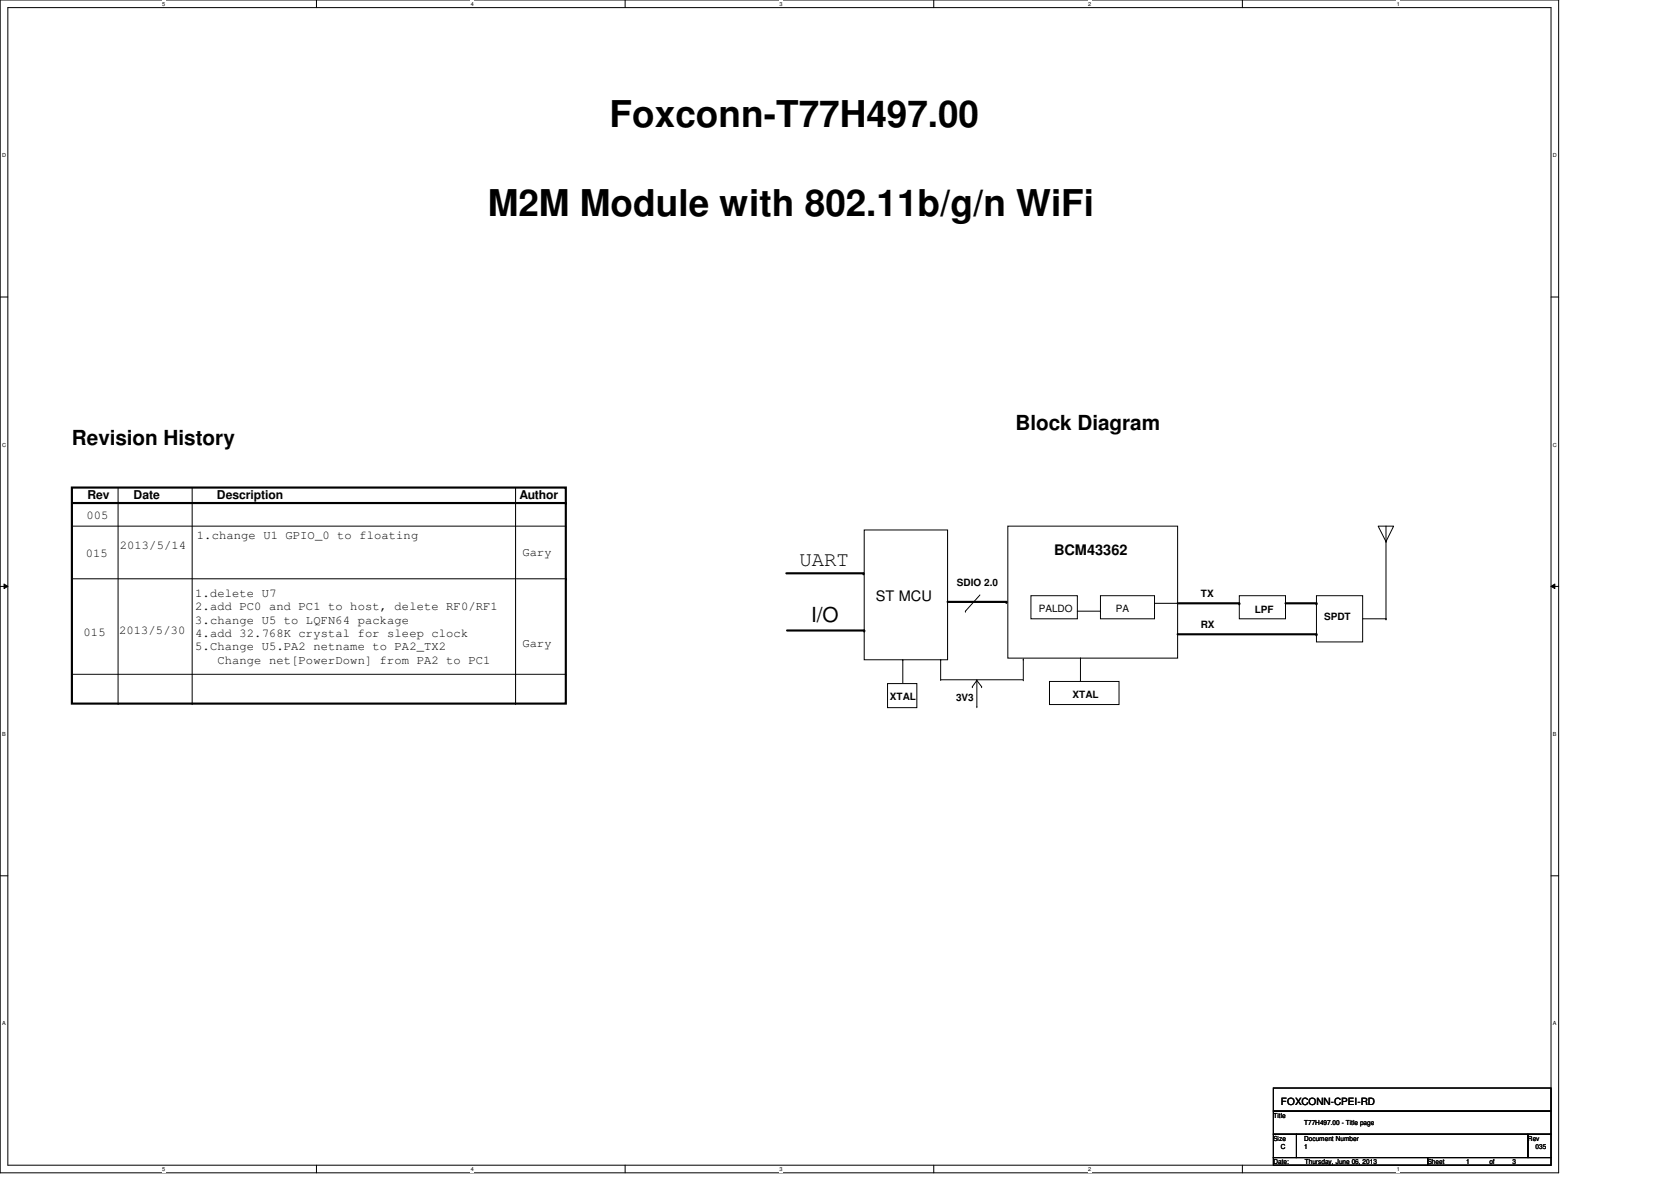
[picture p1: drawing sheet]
<svg xmlns="http://www.w3.org/2000/svg" width="297mm" height="210mm" viewBox="0 0 297 210" stroke-linecap="round" stroke-linejoin="round" font-family="sans-serif">
<path d="M0 0h277.1v208.4h-277.1zM1.4 1.4h274.3v205.7h-274.3z" fill="none" stroke="#000" stroke-width=".18"/>
<g fill="#fff">
<path d="M28.8 .1h.6v1.1h-.6z"/>
<path d="M28.8 207.2h.6v1.1h-.6z"/>
</g>
<path d="M56.3 0v1.4M56.3 207.1v1.3" fill="none" stroke="#000" stroke-width=".18"/>
<g fill="#fff">
<path d="M83.7 .1h.5v1.1h-.5z"/>
<path d="M83.7 207.2h.5v1.1h-.5z"/>
</g>
<path d="M111.1 0v1.4M111.1 207.1v1.3" fill="none" stroke="#000" stroke-width=".18"/>
<g fill="#fff">
<path d="M138.6 .1h.5v1.1h-.5z"/>
<path d="M138.6 207.2h.5v1.1h-.5z"/>
</g>
<path d="M166 0v1.4M166 207.1v1.3" fill="none" stroke="#000" stroke-width=".18"/>
<g fill="#fff">
<path d="M193.4 .1h.6v1.1h-.6z"/>
<path d="M193.4 207.2h.6v1.1h-.6z"/>
</g>
<path d="M220.8 0v1.4M220.8 207.1v1.3" fill="none" stroke="#000" stroke-width=".18"/>
<g fill="#fff">
<path d="M248.3 .1h.5v1.1h-.5z"/>
<path d="M248.3 207.2h.5v1.1h-.5z"/>
<path d="M.4 27.1h.7v1.1h-.7z"/>
<path d="M276.1 27.1h.7v1.1h-.7z"/>
<path d="M.4 78.5h.7v1.1h-.7z"/>
<path d="M276.1 78.5h.7v1.1h-.7z"/>
</g>
<path d="M0 52.8h1.4M275.7 52.8h1.4" fill="none" stroke="#000" stroke-width=".18"/>
<g fill="#fff">
<path d="M.4 129.9h.6v1.1h-.6z"/>
<path d="M276.1 129.9h.6v1.1h-.6z"/>
</g>
<path d="M0 104.2h1.4M.7 103.8l.7 .4-.7 .4zM275.7 104.2l.7-.4v.8zM275.7 104.2h1.4" fill="none" stroke="#000" stroke-width=".18"/>
<path d="M.7 103.8l.7 .4-.7 .4zM275.7 104.2l.7-.4v.8z" fill="#000"/>
<g fill="#fff">
<path d="M.4 181.4h.6v1.1h-.6z"/>
<path d="M276.1 181.4h.6v1.1h-.6z"/>
</g>
<g fill="none" stroke="#000" stroke-width=".18">
<path d="M12.8 93.5h87.8M21 86.7v38.4M34.2 86.7v38.4M91.6 86.7v38.4M100.6 93.5h.1M153.6 94.2h14.8v23.1h-14.8zM179.2 93.5h30.1v23.5h-30.1zM245 93.5h2.7l-1.3 2.8zM246.4 96.3h.1M246.4 93.5v16.5M12.8 119.8h87.8M12.9 102.9h87.8"/>
<path d="M100.6 119.8h.1M100.7 102.9h.1M160.5 117.3h.1M160.5 117.3v4.1M167.2 117.3h.1M167.2 117.3v3.6M171.6 108.6h.1M174.2 105.7l-2.6 2.9M181.9 117.1h.1M181.9 117.1v3.6M183.3 105.9h8.2v4.1h-8.2zM191.5 108.6h4.1"/>
<path d="M192.1 117h.1M192.1 117v4.1M195.6 105.9h9.6v4.1h-9.6zM195.6 108.6h.1M205.2 107.2h.1M205.2 107.2h4.1M220.3 105.9h8.2v4.1h-8.2zM234 105.9h8.2v8.2h-8.2zM242.2 110h4.2M246.4 110h.1M21 125.1h.1M34.2 125.1h.1"/>
<path d="M91.6 125.1h.1M157.8 121.5h5.2v4.3h-5.2zM167.2 120.8h14.7M172.8 122h.1M172.8 122l.8-1.1 .9 1.1M173.6 125.6h.1M173.6 120.8v4.8M174.5 122h.1M181.9 120.8h.1M186.6 121.1h12.3v4.1h-12.3zM0 155.7h1.4M275.7 155.7h1.4"/>
<path d="M226.4 193.4h49.3v4.1h-49.3zM226.4 197.5h49.3v4.1h-49.3zM226.4 201.6h4.1v4.1h-4.1zM226.4 205.7h27.4v1.4h-27.4zM230.5 201.6h41.1v4.1h-41.1zM253.8 205.7h21.9v1.4h-21.9zM271.6 201.6h4.1v4.1h-4.1z"/>
</g>
<path d="M12.8 86.7h87.8v38.4h-87.8zM12.8 89.4h87.8M139.8 101.9h13.7M139.9 112.1h13.7M168.4 107h10.5M209.3 107.2h11M209.3 112.7h24.7M228.5 107.2h5.5" fill="none" stroke="#000" stroke-width=".38"/>
<g fill="#000">
<circle cx="100.6" cy="89.4" r=".19"/>
<circle cx="153.5" cy="101.9" r=".19"/>
<circle cx="153.6" cy="112.1" r=".19"/>
<circle cx="178.9" cy="107" r=".19"/>
<circle cx="220.3" cy="107.2" r=".19"/>
<circle cx="234" cy="107.2" r=".19"/>
<circle cx="234" cy="112.7" r=".19"/>
</g>
<g font-size="6.6">
<text x="108.4" y="22.5">Foxconn-T77H497.00</text>
<text x="86.7" y="38.4">M2M Module with 802.11b/g/n WiFi</text>
</g>
<g font-size="3.7">
<text x="180.5" y="76.4">Block Diagram</text>
<text x="12.8" y="79.1">Revision History</text>
<text x="142.1" y="100.6">UART</text>
<text x="144.2" y="110.5">I/O</text>
</g>
<g font-size="2.6">
<text x="187.4" y="98.7">BCM43362</text>
<text x="155.7" y="106.8">ST MCU</text>
</g>
<g font-size="2.2">
<text x="15.5" y="88.7">Rev</text>
<text x="23.7" y="88.7">Date</text>
<text x="38.6" y="88.7">Description</text>
<text x="92.3" y="88.7">Author</text>
<text x="15.4" y="92.3">005</text>
<text x="35" y="95.7">1.change U1 GPIO_0 to floating</text>
<text x="15.2" y="99">015</text>
<text x="21.3" y="97.5">2013/5/14</text>
<text x="92.9" y="98.9">Gary</text>
<text x="34.7" y="106.1">1.delete U7</text>
<text x="14.9" y="113">015</text>
<text x="21.2" y="112.7">2013/5/30</text>
<text x="34.7" y="108.5">2.add PC0 and PC1 to host, delete RF0/RF1</text>
<text x="34.7" y="110.9">3.change U5 to LQFN64 package</text>
<text x="34.7" y="113.2">4.add 32.768K crystal for sleep clock</text>
<text x="34.7" y="115.6">5.Change U5.PA2 netname to PA2_TX2</text>
<text x="38.6" y="118">Change net[PowerDown] from PA2 to PC1</text>
<text x="92.9" y="115.1">Gary</text>
</g>
<g font-size="1.8">
<text x="170.1" y="104.2">SDIO 2.0</text>
<text x="213.4" y="106.1">TX</text>
<text x="184.7" y="108.8">PALDO</text>
<text x="198.4" y="108.8">PA</text>
<text x="213.4" y="111.6">RX</text>
<text x="223.1" y="108.9">LPF</text>
<text x="235.4" y="110.3">SPDT</text>
<text x="158.2" y="124.4">XTAL</text>
<text x="170" y="124.5">3V3</text>
<text x="190.6" y="124">XTAL</text>
<text x="227.7" y="196.3">FOXCONN-CPEI-RD</text>
</g>
<g font-size="1.2">
<text x="226.4" y="198.6">Title</text>
<text x="226.4" y="202.7">Size</text>
<text x="231.8" y="200">T77H497.00 - Title page</text>
<text x="231.8" y="202.7">Document Number</text>
<text x="271.6" y="202.7">Rev</text>
<text x="226.4" y="206.9">Date:</text>
<text x="227.7" y="204.1">C</text>
<text x="231.8" y="204.1">1</text>
<text x="231.9" y="206.9">Thursday, June 06, 2013</text>
<text x="253.8" y="206.9">Sheet</text>
<text x="260.6" y="206.9">1</text>
<text x="264.7" y="206.9">of</text>
<text x="268.9" y="206.9">3</text>
<text x="273" y="204.1">035</text>
</g>
<g font-size="1">
<text x="28.8" y="1">5</text>
<text x="83.7" y="1">4</text>
<text x="138.6" y="1">3</text>
<text x="193.4" y="1">2</text>
<text x="248.3" y="1">1</text>
<text x=".4" y="27.9">D</text>
<text x="276.1" y="27.9">D</text>
<text x=".4" y="79.4">C</text>
<text x="276.1" y="79.4">C</text>
<text x=".4" y="130.8">B</text>
<text x="276.1" y="130.8">B</text>
<text x=".4" y="182.2">A</text>
<text x="276.1" y="182.2">A</text>
<text x="28.8" y="208.1">5</text>
<text x="83.7" y="208.1">4</text>
<text x="138.6" y="208.1">3</text>
<text x="193.4" y="208.1">2</text>
<text x="248.3" y="208.1">1</text>
</g>
</svg>
